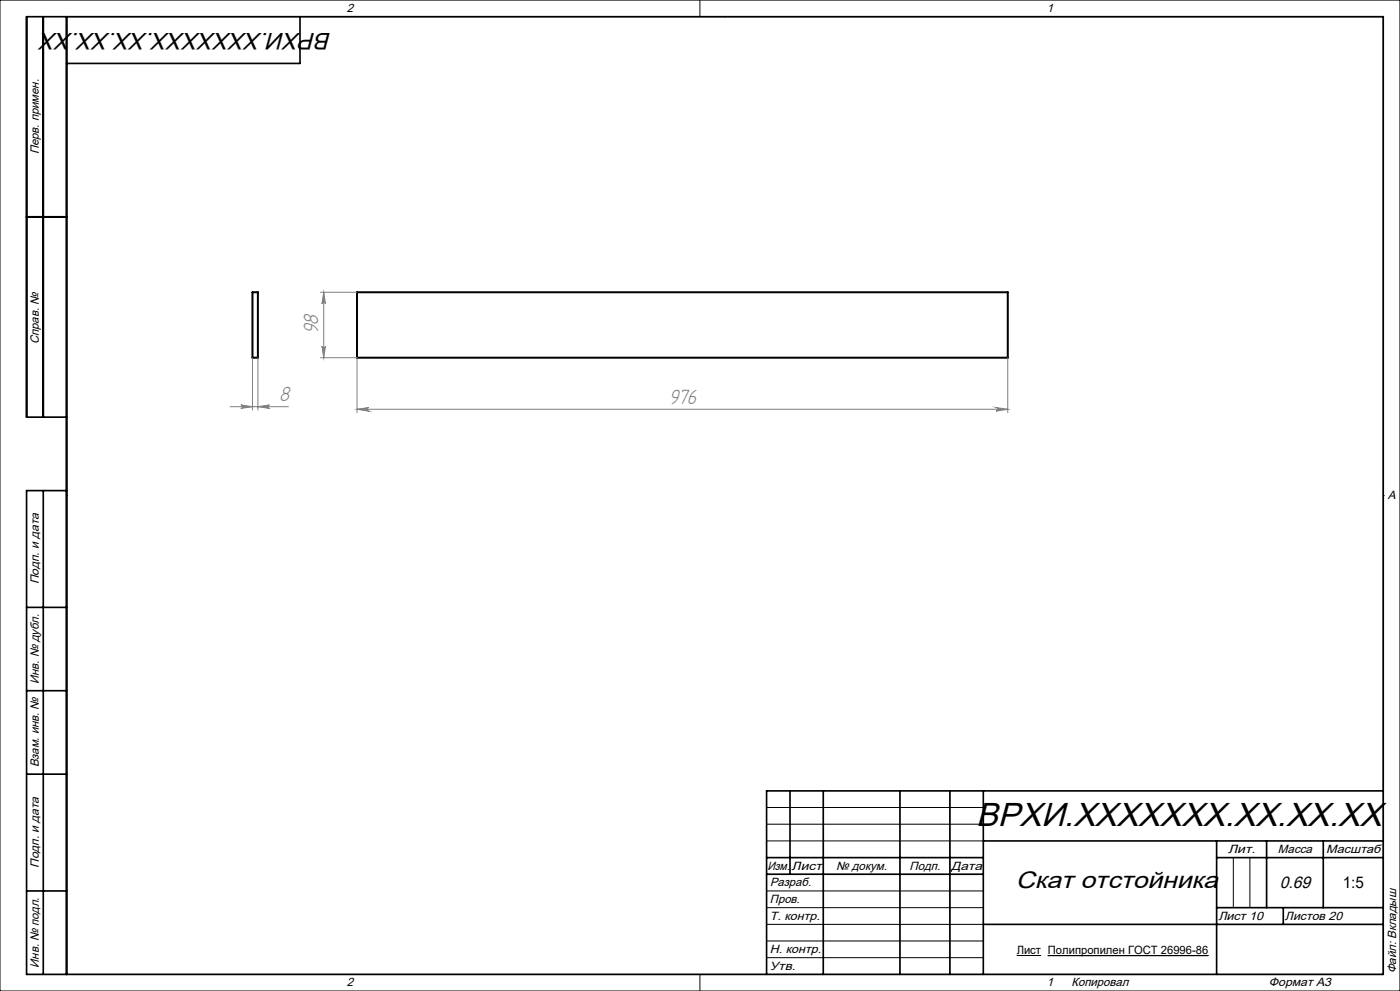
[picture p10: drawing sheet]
<svg xmlns="http://www.w3.org/2000/svg" width="420mm" height="297mm" viewBox="0 0 420 297" stroke-linecap="round" stroke-linejoin="round" font-family="sans-serif">
<path d="M8 65h12M75.7 87.6h1.7v19.6h-1.7zM107.1 87.6h195.2v19.6h-195.2z" fill="none" stroke="#000" stroke-width=".6"/>
<g fill="none" stroke="#000" stroke-width=".3">
<path d="M0 0h420v297h-420zM20 5h395v287h-395zM210 0v5M217.5 5h.1M20 148.5h.1M415 148.5h.1M230 242h65M230 247h65M230 252h65M370 257v15M375 257v15M230 267h65"/>
<path d="M230 272h65M230 277h65M210 292v5M217.5 292h.1M230 282h65M230 287h65M305 286.4h7.3M314.4 286.4h48.1"/>
</g>
<g fill="none" stroke="#808080" stroke-width=".3">
<path d="M96.1 87.6h11M97.1 87.6l.5 3.5a.53 .53 0 0 0-.5-.5 .53 .53 0 0 0-.5 .5zM97.1 87.6v19.6M75.7 107.2v15.7M77.4 107.2v15.7M96.1 107.2h11v16.5M96.6 103.7a.53 .53 0 0 0 .5 .5 .53 .53 0 0 0 .5-.5l-.5 3.5zM302.3 107.2v16.5M69 121.9h17.5M72.2 121.4l3.5 .5-3.5 .5a.53 .53 0 0 0 .6-.5 .53 .53 0 0 0-.6-.5zM77.4 121.9l3.5-.5a.53 .53 0 0 0-.5 .5 .53 .53 0 0 0 .5 .5zM107.1 122.7l3.5-.6a.55 .55 0 0 0-.5 .6 .55 .55 0 0 0 .5 .5z"/>
<path d="M107.1 122.7h195.2M298.8 122.1l3.5 .6-3.5 .5a.55 .55 0 0 0 .5-.5 .55 .55 0 0 0-.5-.6z"/>
</g>
<g fill="none" stroke="#000" stroke-width=".5">
<path d="M13 5v120M20 5v287M90 5v14h-70M8 65h12M20 125h-12v-120h407v287h-407v-145h12M13 147v145M8 182h12M8 207h12M8 232h12M237 237v25M247 237v55M270 237v55"/>
<path d="M285 237v55M295 237v55M415 237h-185v55M230 257h65M295 252h120M365 252v40M365 257h50M380 252v20M397 252v20M8 267h12M230 262h65M295 277h120"/>
<path d="M365 272h50M385 272v5"/>
</g>
<g fill="#808080">
<path d="M107.1 122.7l3.5-.6a.55 .55 0 0 0-.5 .6 .55 .55 0 0 0 .5 .5zM298.8 122.1l3.5 .6-3.5 .5a.55 .55 0 0 0 .5-.5 .55 .55 0 0 0-.5-.6zM72.2 121.4l3.5 .5-3.5 .5a.53 .53 0 0 0 .6-.5 .53 .53 0 0 0-.6-.5zM77.4 121.9l3.5-.5a.53 .53 0 0 0-.5 .5 .53 .53 0 0 0 .5 .5z"/>
<path d="M96.6 103.7a.53 .53 0 0 0 .5 .5 .53 .53 0 0 0 .5-.5l-.5 3.5zM97.1 87.6l.5 3.5a.53 .53 0 0 0-.5-.5 .53 .53 0 0 0-.5 .5z"/>
</g>
<text font-size="10" x="292.8" y="247.6">ВРХИ.XXXXXXX.XX.XX.XX</text>
<g font-size="7.1">
<text x="99.4" y="9.8" transform="rotate(-180 99.4 9.8)">ВРХИ.XXXXXXX.XX.XX.XX</text>
<text x="304.7" y="266.1">Скат отстойника</text>
</g>
<g font-size="6.9" fill="#808080">
<text x="95.5" y="100.1" transform="rotate(-90 95.5 100.1)">98</text>
<text x="83.8" y="120.2">8</text>
<text x="200.7" y="121">976</text>
</g>
<text font-size="5" x="383.9" y="266.1">0.69</text>
<text font-size="4.8" x="402.8" y="266.1">1:5</text>
<g font-size="3.6">
<text x="104" y="3.6">2</text>
<text x="314" y="3.6">1</text>
<text x="11.6" y="46.3" transform="rotate(-90 11.6 46.3)">Перв. примен.</text>
<text x="11.6" y="103.2" transform="rotate(-90 11.6 103.2)">Справ. №</text>
<text x="416.4" y="149.6">A</text>
<text x="11.6" y="175.1" transform="rotate(-90 11.6 175.1)">Подп. и дата</text>
<text x="11.6" y="205" transform="rotate(-90 11.6 205)">Инв. № дубл.</text>
<text x="11.6" y="230" transform="rotate(-90 11.6 230)">Взам. инв. №</text>
<text x="368.4" y="255.6">Лит.</text>
<text x="383.4" y="255.6">Масса</text>
<text x="397.8" y="255.6">Масштаб</text>
<text x="11.6" y="260.1" transform="rotate(-90 11.6 260.1)">Подп. и дата</text>
<text x="230.2" y="260.6">Изм.</text>
<text x="237.5" y="260.6">Лист</text>
<text x="250.9" y="260.6">№ докум.</text>
<text x="272.9" y="260.6">Подп.</text>
<text x="285.4" y="260.6">Дата</text>
<text x="231" y="265.6">Разраб.</text>
<text x="231" y="275.6">Т. контр.</text>
<text x="231" y="270.6">Пров.</text>
<text x="365.5" y="275.6">Лист 10</text>
<text x="385.5" y="275.6">Листов 20</text>
<text x="231" y="285.6">Н. контр.</text>
<text x="11.6" y="290" transform="rotate(-90 11.6 290)">Инв. № подл.</text>
<text x="231" y="290.6">Утв.</text>
<text x="418.9" y="291.8" transform="rotate(-90 418.9 291.8)">Файл: Вкладыш</text>
<text x="104" y="295.6">2</text>
<text x="314" y="295.6">1</text>
<text x="321.5" y="295.6">Копировал</text>
<text x="380.7" y="295.6">Формат А3</text>
</g>
<text font-size="3.4" x="305" y="286">Лист Полипропилен ГОСТ 26996-86</text>
</svg>
